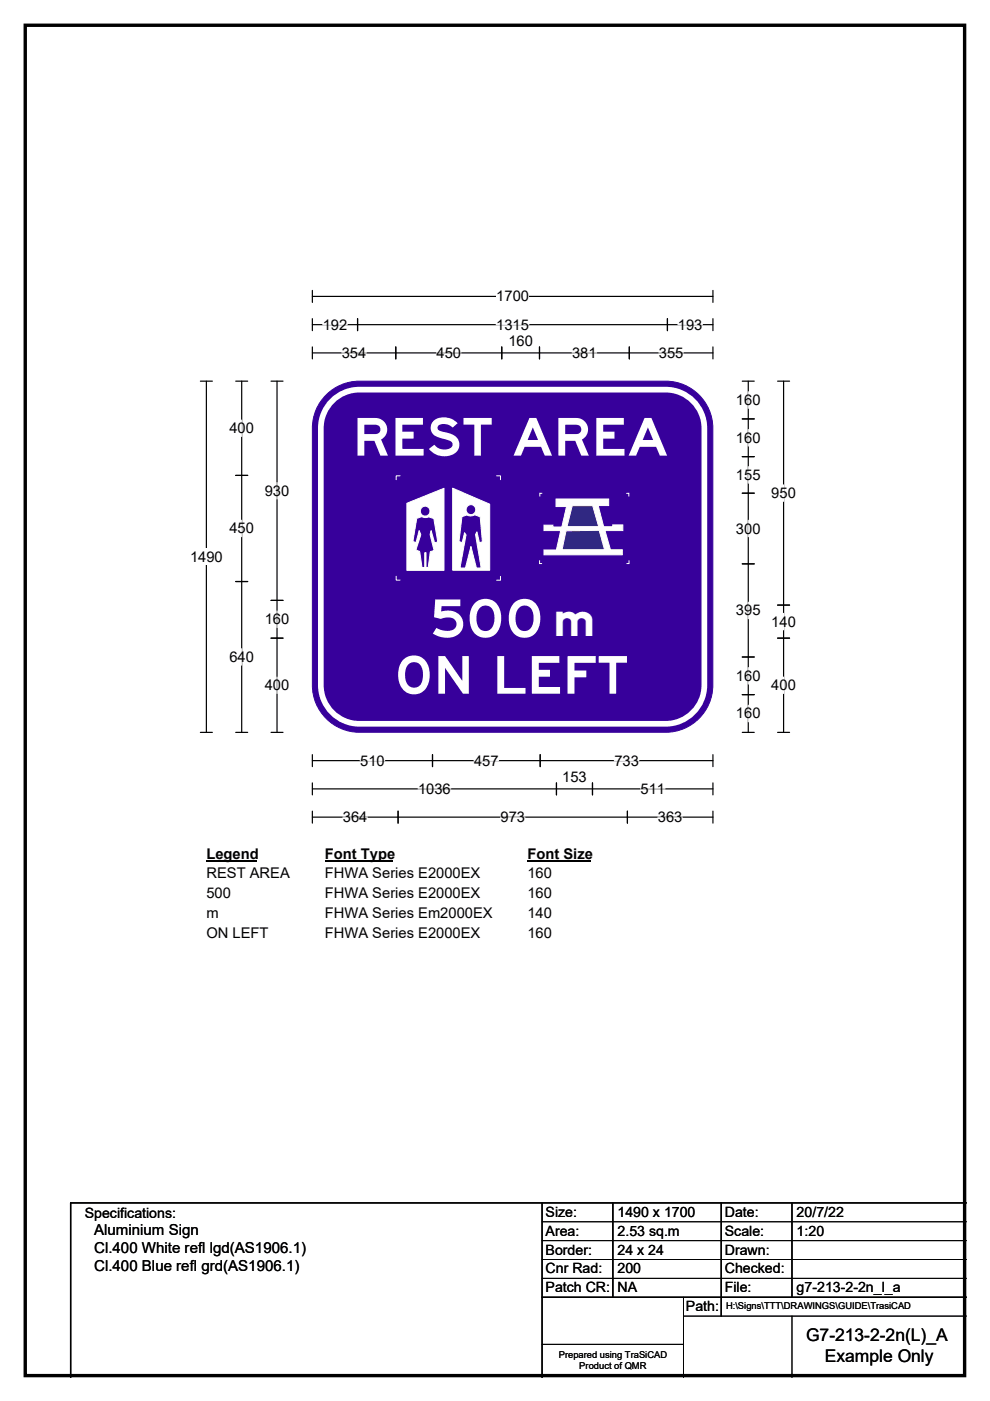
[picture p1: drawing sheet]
<svg xmlns="http://www.w3.org/2000/svg" width="210mm" height="297mm" viewBox="0 0 210 297" stroke-linecap="round" stroke-linejoin="round" font-family="sans-serif">
<path d="M5.4 5.4h199.2v286.3h-199.2z" fill="none" stroke="#000" stroke-width=".72"/>
<path d="M66.3 62.8h84.9M66.3 61.6v2.5M151.2 61.6v2.5" fill="none" stroke="#000" stroke-width=".25"/>
<path d="M105.3 61.1h6.9v3.5h-6.9z" fill="#fff"/>
<g fill="none" stroke="#000" stroke-width=".25">
<path d="M66.3 68.8h84.9M66.3 67.6v2.5M66.3 73.6v2.5M66.3 74.8h84.9M75.8 67.6v2.5M83.9 73.6v2.5M106.4 73.6v2.5M114.4 73.6v2.5M133.5 73.6v2.5M141.6 67.6v2.5M151.2 73.6v2.5M151.2 67.6v2.5"/>
<path d="M42.5 80.8h2.5M43.8 80.8v74.5M42.5 155.3h2.5M66.3 160v2.5M91.7 160v2.5M114.6 160v2.5M151.2 160v2.5M66.3 166v2.5M66.3 172v2.5M66.3 161.3h84.9M66.3 167.3h84.9M66.3 173.2h84.9"/>
<path d="M84.4 172v2.5M118 166v2.5M125.7 166v2.5M133.1 172v2.5M151.2 166v2.5M151.2 172v2.5"/>
</g>
<g fill="none" stroke="#fff" stroke-width=".25">
<path d="M68.5 68.8h5.2M72.5 74.8h5.2M92.6 74.8h5.2M105.2 68.8h7M121.3 74.8h5.3M139.7 74.8h5.2M143.8 68.8h5.2M72.7 173.2h5.2M76.4 161.3h5.2M88.7 167.3h6.9M100.5 161.3h5.2M106.2 173.2h5.2"/>
<path d="M130.3 161.3h5.2M135.8 167.3h5.3M139.5 173.2h5.2"/>
</g>
<path d="M40.3 116.3h6.9v3.5h-6.9z" fill="#fff"/>
<g fill="none" stroke="#000" stroke-width=".25">
<path d="M50 80.8h2.5M51.3 80.8v74.5M57.5 80.8h2.5M58.8 80.8v74.5M157.4 80.8h2.6M157.4 88.8h2.6M157.4 96.8h2.6M158.7 80.8v74.5M164.9 80.8h2.6M166.2 80.8v74.5M50 100.8h2.5M157.4 104.6h2.6"/>
<path d="M157.4 119.5h2.6M50 123.3h2.5M57.5 127.3h2.5M57.5 135.3h2.5M157.4 139.3h2.6M164.9 135.3h2.6M164.9 128.3h2.6M50 155.3h2.5M57.5 155.3h2.5M157.4 155.3h2.6M157.4 147.3h2.6M164.9 155.3h2.6"/>
</g>
<g fill="none" stroke="#fff" stroke-width=".25">
<path d="M51.3 89.1v3.4M158.7 83.1v3.5M158.7 91.1v3.5M158.7 98.9v3.5M51.3 110.3v3.5M58.8 102.3v3.5M158.7 110.3v3.5M166.2 102.8v3.5M51.3 137.5v3.5M58.8 129.5v3.6M158.7 127.7v3.5M166.2 130v3.5"/>
<path d="M58.8 143.6v3.4M158.7 141.5v3.5M158.7 149.5v3.5M166.2 143.6v3.4"/>
</g>
<path d="M43.8 179.2h10.7v3.5h-10.7z" fill="#fff"/>
<path d="M43.8 182.5h10.7" fill="none" stroke="#000" stroke-width=".32"/>
<path d="M68.9 179.2h14.4v3.5h-14.4z" fill="#fff"/>
<path d="M68.9 182.5h14.4" fill="none" stroke="#000" stroke-width=".32"/>
<path d="M111.9 179.2h13.4v3.5h-13.4z" fill="#fff"/>
<path d="M111.9 182.5h13.4" fill="none" stroke="#000" stroke-width=".32"/>
<g fill="#fff">
<path d="M43.8 183.4h17.6v3.5h-17.6z"/>
<path d="M68.9 183.4h32.9v3.5h-32.9z"/>
<path d="M111.9 183.4h5.2v3.5h-5.2z"/>
<path d="M43.8 187.6h5.2v3.5h-5.2z"/>
<path d="M68.9 187.6h32.9v3.5h-32.9z"/>
<path d="M111.9 187.6h5.2v3.5h-5.2z"/>
<path d="M43.8 191.8h2.6v3.5h-2.6z"/>
<path d="M68.9 191.8h35.5v3.5h-35.5z"/>
<path d="M111.9 191.8h5.2v3.5h-5.2z"/>
<path d="M43.8 196h13.1v3.5h-13.1z"/>
<path d="M68.9 196h32.9v3.5h-32.9z"/>
<path d="M111.9 196h5.2v3.5h-5.2z"/>
</g>
<path d="M69.6 83.3a9.9 9.9 0 0 1 6.6-2.5h65a10 10 0 0 1 10 10v54.5a10 10 0 0 1-10 10h-65a10 10 0 0 1-9.9-10v-54.5a9.9 9.9 0 0 1 3.3-7.5z" fill-rule="evenodd" fill="#37009b" stroke="#37009b" stroke-width=".21"/>
<path d="M70.4 85a8.1 8.1 0 0 1 5.8-2.4h65a8.2 8.2 0 0 1 8.2 8.2v54.5a8.2 8.2 0 0 1-8.2 8.2h-65a8.2 8.2 0 0 1-8.1-8.2v-54.5a8.1 8.1 0 0 1 2.3-5.8z" fill="none" stroke="#fff" stroke-width="1.2"/>
<path d="M86.3 106.7v14.2h7.9v-17.4zM96 103.5l7.9 3.4v14h-7.9zM89.2 108.4a1.04 1.04 0 0 0 2 0 1.04 1.04 0 0 0-2 0zM98.8 108.1a1.05 1.05 0 0 0 2.1 0 1.05 1.05 0 0 0-2.1 0zM88.4 109.9l-.8 5 .6 .1 .7-2.5 .4 .8-1.1 3.3 .8 .3 .5 3.4h.6v-3.1h.3v3.1h.4l.5-3.3 .8-.3-.9-3.4 .2-.8 .8 2.6 .7-.2-.9-5-1.1-.3-.9 .1-.5-.2zM98 109.5l1-.3 1 .2 .7-.2 1.2 .4 .4 5.3-.6 .2-.5-2.3-.3 .5 1.2 7.1h-1.1l-1.1-4.5-1.2 4.5h-1.1l1.2-7-.3-.5-.5 2.1-.7-.1z" fill-rule="evenodd" fill="#fff"/>
<g fill="none" stroke="#fff" stroke-width=".21">
<path d="M84.9 100.9h-.9v.8M86.3 106.7l7.9-3.2v17.4h-7.9zM88.4 109.9l1.1-.4 .5 .2 .9-.1 1.1 .3 .9 5-.7 .2-.8-2.6-.2 .8 .9 3.4-.8 .3-.5 3.3h-.4v-3.1h-.3v3.1h-.6l-.5-3.4-.8-.3 1.1-3.3-.4-.8-.7 2.5-.6-.1zM96 103.5l7.9 3.4v14h-7.9zM98 109.5l1-.3 1 .2 .7-.2 1.2 .4 .4 5.3-.6 .2-.5-2.3-.3 .5 1.2 7.1h-1.1l-1.1-4.5-1.2 4.5h-1.1l1.2-7-.3-.5-.5 2.1-.7-.1zM105.3 100.9h.9v.8M84 122.2v.8h.9M106.2 122.2v.8h-.9"/>
<circle cx="90.2" cy="108.4" r="1.04"/>
<circle cx="99.9" cy="108.1" r="1.04"/>
</g>
<path d="M114.4 118.8v.7h.6M115 104.6h-.5v.7" fill="none" stroke="#fefefe" stroke-width=".21"/>
<path d="M117.9 105.8h11.2v1.4h-2.2l1.1 4.5h2l-.1-.4h2.2v1.2h-3.8l1.2 4.1h2.5v1h-16.6v-1h2.6l.9-4.1h-3.5v-1.2h1.9v.4h1.9l1-4.3h-2.3z" fill-rule="evenodd" fill="#fefefe" stroke="#fefefe" stroke-width=".21"/>
<g fill="#302882" stroke="#fefefe" stroke-width=".21">
<path d="M121.4 107.2h4.3l1.3 4.5h-6.7z" fill-rule="evenodd"/>
<path d="M120.1 112.5l7-.1 1.1 4.1h-9z" fill-rule="evenodd"/>
</g>
<path d="M132.8 104.6h.6v.7M133.4 118.8v.7h-.5" fill="none" stroke="#fefefe" stroke-width=".21"/>
<path d="M115 255v37M130 255v20M153 255v24M168 255v20M205 255h-190v37M115 275h90" fill="none" stroke="#000" stroke-width=".3"/>
<path d="M115 259h90M115 263h90M115 267h90M115 271h90M145 279h60M145 275v17M168 279v13M115 285h30" fill="none" stroke="#000" stroke-width=".21"/>
<g font-size="11.1" fill="#fff">
<text x="74.8" y="96.6">REST AREA</text>
<text x="91.2" y="135.1">500</text>
<text x="83.7" y="147.1">ON LEFT</text>
</g>
<text font-size="9.7" fill="#fff" x="116.6" y="134.9">m</text>
<g font-size="3.7">
<text x="171" y="284.4">G7-213-2-2n(L)_A</text>
<text x="175" y="288.9">Example Only</text>
</g>
<g font-size="3.2">
<text x="20" y="261.9">Aluminium Sign</text>
<text x="20" y="265.7">Cl.400 White refl lgd(AS1906.1)</text>
<text x="20" y="269.6">Cl.400 Blue refl grd(AS1906.1)</text>
</g>
<g font-size="3.1">
<text x="105.3" y="63.9">1700</text>
<text x="68.5" y="69.9">192</text>
<text x="105.2" y="69.9">1315</text>
<text x="143.8" y="69.9">193</text>
<text x="72.5" y="75.9">354</text>
<text x="92.6" y="75.9">450</text>
<text x="107.8" y="73.4">160</text>
<text x="121.3" y="75.9">381</text>
<text x="139.7" y="75.9">355</text>
<text x="156.1" y="85.9">160</text>
<text x="48.7" y="91.9">400</text>
<text x="156.1" y="93.9">160</text>
<text x="156.1" y="101.7">155</text>
<text x="56.2" y="105.1">930</text>
<text x="163.6" y="105.6">950</text>
<text x="48.7" y="113.1">450</text>
<text x="156.1" y="113.1">300</text>
<text x="40.3" y="119.1">1490</text>
<text x="156.1" y="130.5">395</text>
<text x="56.2" y="132.3">160</text>
<text x="163.6" y="132.8">140</text>
<text x="48.7" y="140.3">640</text>
<text x="56.2" y="146.3">400</text>
<text x="156.1" y="144.3">160</text>
<text x="163.6" y="146.3">400</text>
<text x="156.1" y="152.3">160</text>
<text x="76.4" y="162.3">510</text>
<text x="100.5" y="162.3">457</text>
<text x="119.3" y="165.9">153</text>
<text x="130.3" y="162.3">733</text>
<text x="88.7" y="168.3">1036</text>
<text x="135.8" y="168.3">511</text>
<text x="72.7" y="174.3">364</text>
<text x="106.2" y="174.3">973</text>
<text x="139.5" y="174.3">363</text>
<text x="43.8" y="182.1">Legend</text>
<text x="68.9" y="182.1">Font Type</text>
<text x="111.9" y="182.1">Font Size</text>
<text x="43.8" y="186.2">REST AREA</text>
<text x="43.8" y="190.4">500</text>
<text x="68.9" y="186.2">FHWA Series E2000EX</text>
<text x="68.9" y="190.4">FHWA Series E2000EX</text>
<text x="111.9" y="186.2">160</text>
<text x="111.9" y="190.4">160</text>
<text x="43.8" y="194.6">m</text>
<text x="68.9" y="194.6">FHWA Series Em2000EX</text>
<text x="111.9" y="194.6">140</text>
<text x="43.8" y="198.8">ON LEFT</text>
<text x="68.9" y="198.8">FHWA Series E2000EX</text>
<text x="111.9" y="198.8">160</text>
</g>
<g font-size="3">
<text x="115.7" y="258">Size:</text>
<text x="131" y="258">1490 x 1700</text>
<text x="153.7" y="258">Date:</text>
<text x="169" y="258">20/7/22</text>
<text x="18" y="258.2">Specifications:</text>
<text x="115.7" y="262">Area:</text>
<text x="131" y="262">2.53 sq.m</text>
<text x="153.7" y="262">Scale:</text>
<text x="169" y="262">1:20</text>
<text x="115.7" y="266">Border:</text>
<text x="115.7" y="270">Cnr Rad:</text>
<text x="131" y="266">24 x 24</text>
<text x="131" y="270">200</text>
<text x="153.7" y="266">Drawn:</text>
<text x="153.7" y="270">Checked:</text>
<text x="115.7" y="274">Patch CR:</text>
<text x="131" y="274">NA</text>
<text x="153.7" y="274">File:</text>
<text x="169" y="274">g7-213-2-2n_l_a</text>
<text x="145.5" y="278">Path:</text>
</g>
<g font-size="2">
<text x="154" y="277.6">H:\Signs\TTT\DRAWINGS\GUIDE\TrasiCAD</text>
<text x="118.5" y="287.8">Prepared using TraSiCAD</text>
<text x="122.9" y="290.2">Product of QMR</text>
</g>
</svg>
